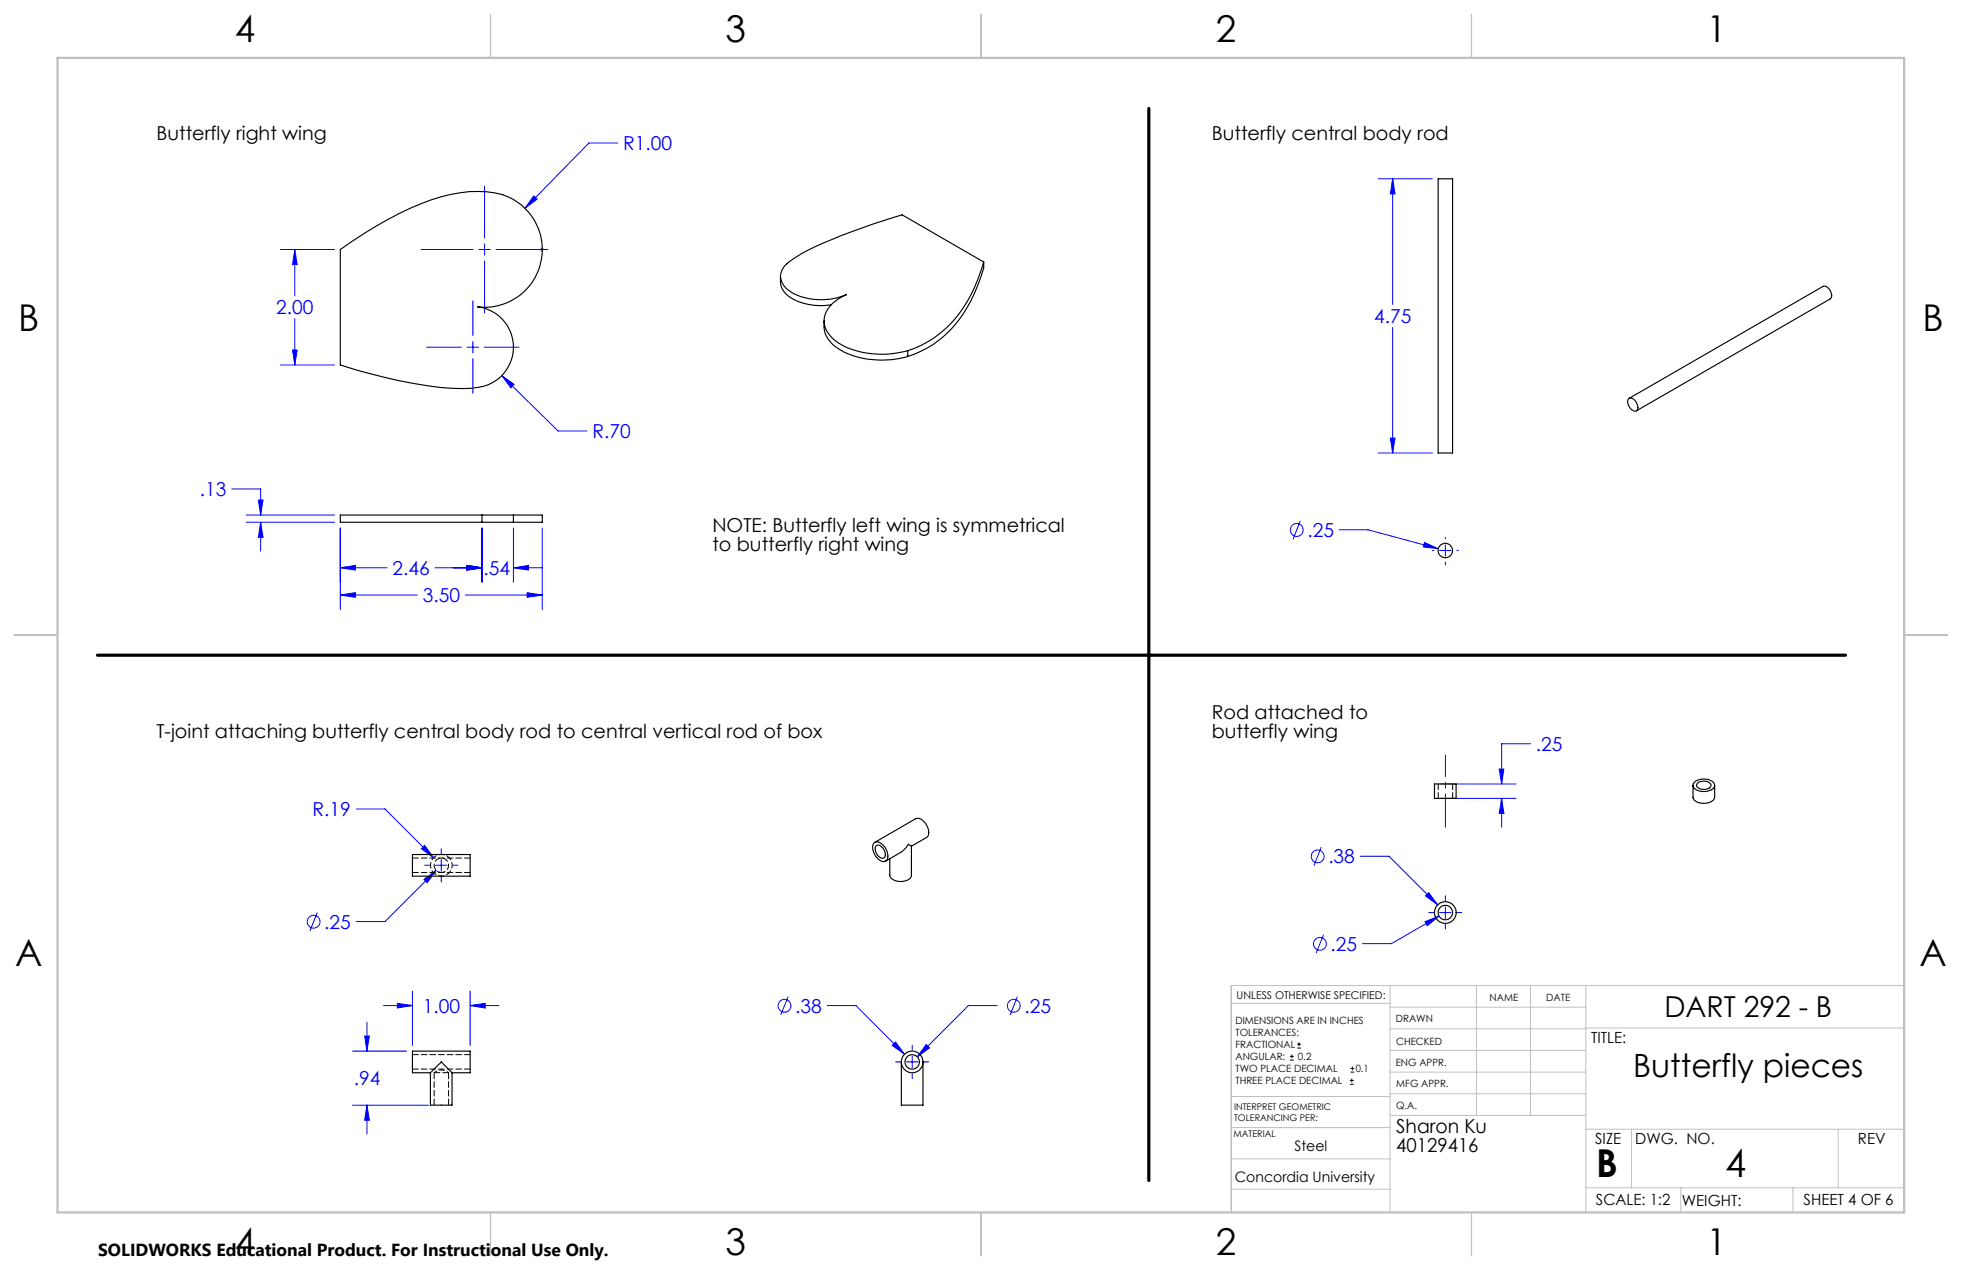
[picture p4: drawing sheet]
<svg xmlns="http://www.w3.org/2000/svg" width="432mm" height="279mm" viewBox="0 0 432 279" stroke-linecap="round" stroke-linejoin="round" font-family="sans-serif">
<g fill="none" stroke="#00f" stroke-width=".22">
<path d="M136 31.5h-6.4l-14.1 14.3M303.3 39.3h11.9M306.5 39.3l.5 3.4h-1zM306.5 39.3v27.7M61.7 54.9h11.9M64.9 54.9l.5 3.3h-1zM64.9 54.9v10.2M92.7 54.9h11.4M105.4 54.9h2.5M106.6 40.9v11.5M106.6 53.6v2.6M106.6 57.4v11.5"/>
<path d="M109.2 54.9h11.4M117.5 43.1l.7 .7-2.7 2zM64.4 77h1l-.5 3.3zM64.9 70.1v10.2M93.9 76.4h7.6M102.8 76.4h2.5M104.1 66.2v7.6M104.1 75.1v2.5M104.1 78.9v7.7M106.6 76.4h7.7M306.5 72v27.7M61.7 80.3h11.9"/>
<path d="M110.4 82.6l2.7 2-.7 .7zM110.4 82.6l12.4 12.2h6.4M303.3 99.7h11.9M306 96.4h1l-.5 3.3zM51 107.6h6.4v5.7M54.2 113.3h19.4M54.2 114.9h19.4M56.9 110h1l-.5 3.3zM57.4 114.9l.5 3.3h-1zM57.4 114.9v6.3M74.9 116.2v17.9M106.1 116.2v11.9"/>
<path d="M113 116.2v11.9M119.3 116.2v17.9M286.2 114.6l-1.6 4M294.7 116.6h6.4l15.4 4.1M313.5 119.3l3 1.4-3.3-.4zM318.1 118.3v.3M318.1 119.8v2.6M74.9 124.9l3.3-.5v1zM74.9 130.9l3.3-.5v1zM74.9 124.9h10.3M74.9 130.9h16.9M95.8 124.9h10.3"/>
<path d="M102.4 130.9h16.9M102.8 124.4l3.3 .5-3.3 .5zM113 124.9l3.3-.5v1zM113 124.9h6.3M116 130.4l3.3 .5-3.3 .5zM315.2 121.1h.4M316.8 121.1h2.6M318.1 123.6v.7M320.6 121.1h.4M78.4 178h6.3l10.7 10.7M317 172.5h16.7M317 175.6h16.7"/>
<path d="M330 169.2h1l-.5 3.3zM330.5 175.6l.5 3.4h-1zM330.5 175.6v6.4M336.8 163.6h-6.3v8.9M93.3 193.5l2.7-2-2 2.7zM93.5 190.4h1.1M93.5 186l1.9 2.7-2.7-2zM95.8 190.4h2.6M96 191.5l-11.3 11.2h-6.3M97.1 186.7v1.1M97.1 189.1v2.5M97.1 192.9v1.1"/>
<path d="M99.7 190.4h1.1M290.8 186.4l-1.6 4M299.4 188.4h6.3l10.7 10.7M313.7 197.1l.7-.7 2 2.7zM318.1 197.1v1.1M318.1 199.5v2.5M69.8 200.8l-1.6 4M90.8 218.1v11.9M103.5 218.1v11.9M173.5 219.3l-1.7 4M223.9 219.3l-1.6 4M291.3 205.6l-1.6 4.1"/>
<path d="M313.6 202.8l3.1-1.3-2.6 2.2zM314.4 200.8h1.2M316.7 201.5l-10.5 6.1h-6.3M316.8 200.8h2.6M318.1 203.3v1.1M320.6 200.8h1.1M77.6 231.2h11.9M80.3 227.9h1l-.5 3.3zM80.8 224.9v6.3M84.4 221.2h6.4M87.5 220.7l3.3 .5-3.3 .6zM103.5 221.2l3.3-.5v1.1z"/>
<path d="M103.5 221.2h6.3M182 221.2h6.4l10.7 10.8M196.4 230l.7-.8 2 2.8zM197.1 233.6h1.1M199.5 233.6h2.5M200.8 230v1.1M200.8 232.3v2.6M200.8 236.1v1.2M203.3 233.6h1.1M203.8 229.8l.8 .7-2.7 2zM219.5 221.2h-6.4l-11.2 11.3M77.6 243.1h16.7"/>
<path d="M80.8 243.1l.5 3.4h-1zM80.8 243.1v6.4"/>
<circle cx="285.4" cy="116.6" r="1.42"/>
<circle cx="290" cy="188.4" r="1.4"/>
<circle cx="69" cy="202.8" r="1.4"/>
<circle cx="290.5" cy="207.7" r="1.4"/>
<circle cx="172.6" cy="221.3" r="1.41"/>
<circle cx="223.1" cy="221.3" r="1.4"/>
</g>
<path d="M283.9 233.2h.8M283.9 232.4h.8M284.3 232v.8M285.5 230.6h.8M285.5 229.7h.8M285.9 229.3v.9M297.1 238.5h.8M297.1 237.7h.8M297.2 235.9h.9M297.2 235.1h.9M297.5 237.3v.8M297.6 234.6v.9" fill="none" stroke="#000" stroke-width=".22"/>
<path d="M119 54.5l.7 .7M119 55.2l.7-.7M119.4 55.4v-1M119.9 54.9h-1" fill="none" stroke="#00f" stroke-width=".22" stroke-dasharray="1.3 .6" stroke-dashoffset=".5" stroke-linecap="butt"/>
<path d="M318.1 182v-15.9" fill="none" stroke="#00f" stroke-width=".22" stroke-dasharray="15.2 1.3 1.3 1.3" stroke-dashoffset="7.9"/>
<path d="M252.8 23.8v235.9M21.4 144.1h384.8" fill="none" stroke="#000" stroke-width=".7"/>
<g fill="none" stroke="#c0c0c0" stroke-width=".22">
<path d="M305.9 216.8v49.9M324.9 216.8v28.6M336.8 216.8v28.6M349 216.8v49.9M419.1 216.8h-148.1v49.9M271 220.7h34.9M305.9 231.1h43.1M305.9 226.3h43.1M305.9 221.6h43.1M305.9 235.9h43.1M349 226.2h70.1M271 255h34.9"/>
<path d="M271 248.1h35M271 241.2h35M305.9 240.6h43.1M306 245.4h43M349 248.4h70.1M359.1 248.4v12.9M404.6 248.4v12.9M271 261.6h34.9M349 261.3h70.1M369.9 261.3v5.4M394.6 261.3v5.4"/>
</g>
<path d="M108 3.2v9.5M215.9 3.2v9.5M323.8 3.2v9.5M3.1 139.7h9.6M419.1 139.7h9.5M108 266.7v9.6M215.9 266.7v9.6M323.8 266.7v9.6" fill="none" stroke="#c0c0c0" stroke-width=".25"/>
<path d="M12.7 12.7h406.4v254h-406.4z" fill="none" stroke="#c0c0c0" stroke-width=".5"/>
<path d="M117.5 43.1l-2 2.7 2.7-2zM110.4 82.6l2 2.7 .7-.7zM64.4 77h1l-.5 3.3zM64.9 54.9l.5 3.3h-1zM313.5 119.3l-.3 1 3.3 .4zM306.5 39.3l.5 3.4h-1zM306 96.4h1l-.5 3.3zM56.9 110h1l-.5 3.3zM57.4 114.9l.5 3.3h-1zM74.9 124.9l3.3-.5v1zM102.8 124.4l3.3 .5-3.3 .5zM102.8 124.4l3.3 .5-3.3 .5zM113 124.9l3.3-.5v1zM74.9 130.9l3.3-.5v1zM116 130.4l3.3 .5-3.3 .5zM330 169.2h1l-.5 3.3zM330.5 175.6l.5 3.4h-1zM314.4 196.4l-.7 .7 2.7 2zM313.6 202.8l.5 .9 2.6-2.2zM93.5 186l-.8 .7 2.7 2zM93.3 193.5l.7 .7 2-2.7zM103.5 221.2l3.3-.5v1.1zM87.5 220.7l3.3 .5-3.3 .6zM80.3 227.9h1l-.5 3.3zM80.8 243.1l.5 3.4h-1zM196.4 230l2.7 2-2-2.8zM203.8 229.8l-1.9 2.7 2.7-2z" fill="#00f"/>
<g fill="none" stroke="#000" stroke-width=".25">
<path d="M316.5 39.3h3.2v60.4h-3.2zM74.9 54.9a78.3 78.3 0 0 1 22.2-11.6 23.7 23.7 0 0 1 14.2-.2 12.7 12.7 0 0 1 7.6 14.9 12.7 12.7 0 0 1-13.8 9.5 8.9 8.9 0 0 1 7.9 9 8.9 8.9 0 0 1-8 8.8 47.4 47.4 0 0 1-14.8-1.1l-7.8-1.8-7.5-2.1zM216.5 57.6a29.9 29.9 0 0 1-9.8 15.9 22.4 22.4 0 0 1-6.9 3.7M216.5 57.6l-18-10.3a130.9 130.9 0 0 0-22.1 8.5l-1 .6a6.5 6.5 0 0 0-3.4 3.3 3.9 3.9 0 0 0 2.3 4.7 14.2 14.2 0 0 0 11.9 .4 7.2 7.2 0 0 0-4.8 5.6 6.6 6.6 0 0 0 4.4 5.8 20.9 20.9 0 0 0 14 1M216.5 57.6v1.3a30.2 30.2 0 0 1-9.8 15.9 21.5 21.5 0 0 1-6.9 3.6M171.8 60.8v1.3a4.9 4.9 0 0 0 3.4 4 14 14 0 0 0 7.8 1M181.4 70.6a6.3 6.3 0 0 0 3.8 6.6 20.1 20.1 0 0 0 14.6 1.2M199.8 77.2v1.2M358.5 87.7a1.55 1.55 0 0 1 1.9 1.5 .8 .8 0 0 1-.2 1.1 .8 .8 0 0 1-1.1-.2 1.91 1.91 0 0 1-.6-2.4zM358.6 87.6l42.6-24.6a1.84 1.84 0 0 1 1.7 2.7l-42.7 24.7M106.1 113.3h-31.2v1.6h31.2M106.1 114.9h6.9"/>
<path d="M106.1 113.3h6.9M106.1 113.3v1.6M113 113.3h6.3v1.6h-6.3M113 113.3v1.6M315.7 172.5h4.8v3.1h-4.8zM372.6 172.8l.1 3 .7 .6 1.3 .3 1.5-.2 1-.6 .2-.5v-2.6M372.9 172.1l.8-.5 1.1-.2 1.1 .1 1 .5a1.05 1.05 0 0 1 .4 1.1 1.05 1.05 0 0 1-1 .8l-.9 .2h-.9l-1.1-.3-.5-.4a.94 .94 0 0 1 0-1.3zM373.6 172.3l.7-.4 .8-.1 .8 .2 .5 .4a1.04 1.04 0 0 1-1.3 1.3l-.8-.1-.5-.2a.67 .67 0 0 1-.2-1.1zM90.8 188h12.7v4.8h-12.7zM192.4 185.4a2.02 2.02 0 0 1 2.6 1.4 1.9 1.9 0 0 1-.2 2.7 2.59 2.59 0 0 1-2.6-2.1 1.81 1.81 0 0 1 .2-2zM192.5 185.3l9-5.2a2.41 2.41 0 0 1 2.7 2 1.8 1.8 0 0 1-.3 2.2l-3.3 1.9M192.8 186.1a1.26 1.26 0 0 1 1.8 .9 1.24 1.24 0 0 1-.2 1.8 1.97 1.97 0 0 1-1.6-2.7z"/>
<path d="M200.6 186.2l-.7-.5-.4 .7-1.2 1.1-3.4 1.9M200.6 186.2v6.3a2.06 2.06 0 0 1-2.5 1.4 2.09 2.09 0 0 1-2.3-1.4v-3.6M94.7 236h-3.9v-4.8h12.7v4.8h-4M94.7 236l2.4-2.4 2.4 2.4M94.7 236v7.1h4.8v-7.1M198.4 233.6v9.5h4.7v-9.5"/>
<circle cx="318.1" cy="121.1" r="1.59"/>
<circle cx="318.1" cy="200.7" r="2.38"/>
<circle cx="318.1" cy="200.8" r="1.59"/>
<circle cx="200.8" cy="233.6" r="2.38"/>
<circle cx="200.8" cy="233.6" r="1.6"/>
</g>
<path d="M316.5 172.5v3.1M319.7 175.6v-3.1M90.8 191.9h12.7M103.5 188.8h-12.7M90.8 235.2h12.7M95.5 236h3.2M97.1 235.4h.1M103.5 232h-12.7" fill="none" stroke="#000" stroke-width=".22" stroke-dasharray="1.3 .6"/>
<path d="M97.1 192.7a2.38 2.38 0 0 1-2.3-2.3 2.38 2.38 0 0 1 2.3-2.4M97.1 188a2.38 2.38 0 0 1 2.4 2.4 2.38 2.38 0 0 1-2.4 2.3" fill="none" stroke="#000" stroke-width=".22" stroke-dasharray="1.3 .6" stroke-dashoffset=".7"/>
<path d="M97.1 191.9a1.59 1.59 0 0 1-1.4-2.3 1.59 1.59 0 0 1 2.7-.1 1.59 1.59 0 0 1-1.1 2.4h-.2" fill="none" stroke="#000" stroke-width=".22" stroke-dasharray="1.3 .6" stroke-dashoffset=".4"/>
<path d="M97.1 235.4l-.7 .1-.9 .5M98.7 236l-.8-.5-.8-.1" fill="none" stroke="#000" stroke-width=".22" stroke-dasharray="1.3 .6" stroke-dashoffset=".9"/>
<path d="M95.5 236v7.1M98.7 243.1v-7.1" fill="none" stroke="#000" stroke-width=".22" stroke-dasharray="1.3 .6" stroke-dashoffset="-.1"/>
<g font-size="8.5">
<text x="351.3" y="259">B</text>
<text x="379.7" y="258.9">4</text>
</g>
<g font-size="8.1">
<text x="51.7" y="9.3">4</text>
<text x="159.7" y="9.3">3</text>
<text x="267.6" y="9.3">2</text>
<text x="375.6" y="9.3">1</text>
<text x="4" y="72.8">B</text>
<text x="423.1" y="72.8">B</text>
<text x="3.3" y="212.5">A</text>
<text x="422.4" y="212.5">A</text>
<text x="51.7" y="276">4</text>
<text x="159.7" y="276">3</text>
<text x="267.6" y="276">2</text>
<text x="375.6" y="276">1</text>
</g>
<text font-size="7.1" x="359.4" y="236.9">Butterfly pieces</text>
<text font-size="6.3" x="366.3" y="223.7">DART 292 - B</text>
<g font-size="4.2">
<text x="34.4" y="30.8">Butterfly right wing</text>
<text x="266.7" y="30.8">Butterfly central body rod</text>
<text x="156.8" y="116.9">NOTE: Butterfly left wing is symmetrical</text>
<text x="156.8" y="121.1">to butterfly right wing</text>
<text x="266.7" y="158.1">Rod attached to</text>
<text x="34.4" y="162.3">T-joint attaching butterfly central body rod to central vertical rod of box</text>
<text x="266.7" y="162.3">butterfly wing</text>
<text x="307.3" y="249.3">Sharon Ku</text>
<text x="307.3" y="253.5">40129416</text>
</g>
<g font-size="4.2" fill="#00f">
<text x="137.1" y="33.1">R1.00</text>
<text x="60.8" y="69.2">2.00</text>
<text x="302.4" y="71.1">4.75</text>
<text x="130.4" y="96.4">R.70</text>
<text x="44" y="109.2">.13</text>
<text x="287.7" y="118.1">.25</text>
<text x="86.4" y="126.5">2.46</text>
<text x="106.4" y="126.5">.54</text>
<text x="93" y="132.5">3.50</text>
<text x="338" y="165.2">.25</text>
<text x="68.8" y="179.6">R.19</text>
<text x="292.3" y="189.9">.38</text>
<text x="71.4" y="204.3">.25</text>
<text x="292.8" y="209.2">.25</text>
<text x="93" y="222.8">1.00</text>
<text x="175" y="222.8">.38</text>
<text x="225.5" y="222.8">.25</text>
<text x="77.9" y="238.8">.94</text>
</g>
<text font-size="3.8" x="21.6" y="276.3">SOLIDWORKS Educational Product. For Instructional Use Only.</text>
<g font-size="3.4">
<text x="350.2" y="229.5">TITLE:</text>
<text x="351.1" y="251.6">SIZE</text>
<text x="359.9" y="251.6">DWG. NO.</text>
<text x="408.9" y="251.7">REV</text>
<text x="351.2" y="265.2">SCALE: 1:2</text>
<text x="370.1" y="265.3">WEIGHT:</text>
<text x="396.9" y="265.2">SHEET 4 OF 6</text>
</g>
<g font-size="3.2">
<text x="284.9" y="253.3">Steel</text>
<text x="271.8" y="260.1">Concordia University</text>
</g>
<text font-size="2.4" x="272.2" y="219.7">UNLESS OTHERWISE SPECIFIED:</text>
<g font-size="2.2">
<text x="327.8" y="220.1">NAME</text>
<text x="340.3" y="220.2">DATE</text>
<text x="271.9" y="225.3">DIMENSIONS ARE IN INCHES</text>
<text x="271.9" y="227.9">TOLERANCES:</text>
<text x="307.2" y="224.9">DRAWN</text>
<text x="271.9" y="230.6">FRACTIONAL</text>
<text x="271.9" y="233.2">ANGULAR:</text>
<text x="285.6" y="233.2">0.2</text>
<text x="307.3" y="229.8">CHECKED</text>
<text x="271.9" y="238.5">THREE PLACE DECIMAL</text>
<text x="271.9" y="235.9">TWO PLACE DECIMAL</text>
<text x="298.4" y="235.9">0.1</text>
<text x="307.2" y="234.5">ENG APPR.</text>
<text x="307.3" y="239.2">MFG APPR.</text>
<text x="307.3" y="243.9">Q.A.</text>
</g>
<g font-size="2">
<text x="271.6" y="244.1">INTERPRET GEOMETRIC</text>
<text x="271.5" y="250.2">MATERIAL</text>
<text x="271.6" y="246.6">TOLERANCING PER:</text>
</g>
</svg>
